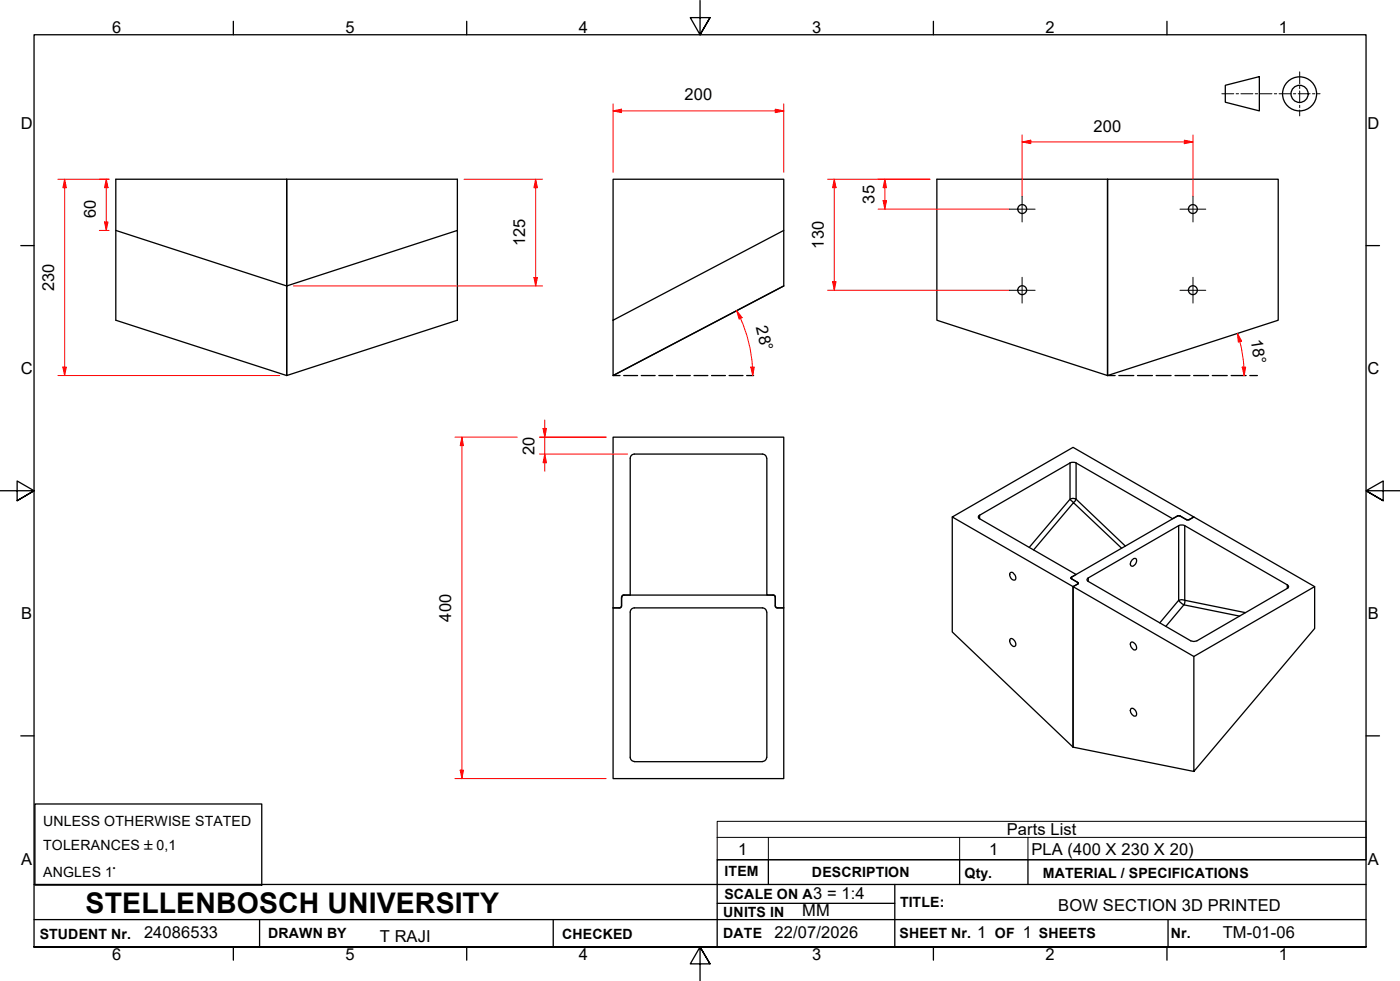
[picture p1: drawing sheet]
<svg xmlns="http://www.w3.org/2000/svg" width="410mm" height="287mm" viewBox="0 0 410 287" stroke-linecap="round" stroke-linejoin="round" font-family="sans-serif">
<!-- layer: Visible Edges(ISO) -->
<g fill="none" stroke="#000" stroke-width=".38">
<path d="M33.9 52.5h50v57.4l-50-16.2zM179.5 52.5h50v15l-50 26.2zM274.3 52.5h50v57.4l-50-16.2zM324.3 52.5h50v41.2l-50 16.2zM33.9 67.5l50 16.2v-31.2h50v15M229.5 67.5v16.2M83.9 83.7l50-16.2v26.2l-50 16.2zM229.5 83.7l-50 26.2v-16.2M229.5 83.7l-50 26.2M185.7 132.9h37.5a1.24 1.24 0 0 1 1.3 1.3v40h2M185.8 132.9a1.24 1.24 0 0 0-1.3 1.3v40M278.8 151.3l35.4-20.3 35.4 20.3-1.9 .9-2.2-1.2h-.6l-1.6 .8-28.8-16.5-1.2 .2-26.7 15.5v.7l28.5 16.5-1.6 1 2.2 1.4-.2 .4-1.3 .7z"/>
<path d="M278.8 151.3v33.7l35.4 33.7M179.5 177.9v-49.9h50v49.9h-1.7M179.5 177.9h2M182 177.2l-.2 .5-.5 .2M182 174.7v2.8l-.5 .4M182.5 174.2h43.8l.5 .2 .2 .5M182.5 174.2l-.4 .5M182.8 174.2l-.5 .2-.2 .5M185.7 177.9h37.5a1.24 1.24 0 0 1 1.3 1.3v42.5M185.8 177.9a1.24 1.24 0 0 0-1.3 1.3v42.5M226.5 174.2l.5 .5M227 174.7l.1 3 .4 .2h2v50h-50v-50"/>
<path d="M227 177.2l.2 .5 .5 .2M295.9 167.6a1.37 1.37 0 0 1 1.3 .7 1.37 1.37 0 0 1-.1 1.5 1.46 1.46 0 0 1-1.2-2.2zM313.6 169.2v.2M314.2 171.7l1.6-1-2.1-1.3v-.4l31.3-18 .7 .1 1.9 1.1h.6l1.4-.9 35.3 20.4M314.2 171.7v47M315.7 170.7v.2M318.6 169.2l26.5-15.3 1.2-.2 30.6 17.5 .4 .5-.1 .4-26.7 15.5-.9 .2-.9-.2-30.1-17.4-.3-.5zM331.5 163.9a.72 .72 0 0 1 1-.4 .72 .72 0 0 1 .2 1 1.02 1.02 0 0 1-.5 1 1.02 1.02 0 0 1-1.2-.1l.1-.9zM295.9 187a1.52 1.52 0 0 1 1.3 2.1 1.35 1.35 0 0 1-1.5-1.6zM331.1 188.1a1.31 1.31 0 0 1 1.7 1.4 .68 .68 0 0 1-.5 .8 .68 .68 0 0 1-.8-.5l-.4-.6zM349.6 192.2l-35.4-20.5v47M314.2 218.7l35.4 7.1v-33.6l35.3-20.5v12.3l-35.3 41.8"/>
<path d="M331.3 207.3a1.55 1.55 0 0 1 1.3 2.3 1.46 1.46 0 0 1-1.3-2.3zM184.5 221.7a1.24 1.24 0 0 0 1.3 1.2M185.7 223h37.6M224.5 221.7a1.24 1.24 0 0 1-1.3 1.2"/>
<circle cx="299.3" cy="61.2" r="1.3"/>
<circle cx="349.3" cy="61.2" r="1.3"/>
<circle cx="299.3" cy="84.9" r="1.3"/>
<circle cx="349.3" cy="84.9" r="1.3"/>
</g>
<!-- layer: Visible Tangent Edges(ISO) -->
<g fill="none" stroke="#000" stroke-width=".38">
<path d="M313.3 135.5v10.6l-11.9 14.1M315.1 135.5v10.6l14.4 13.7M286.8 150.8v1M313.3 146.1l.9-.2 .9 .2-.8 1zM344.8 151v.1M345.1 153.9v21.8l-5.5 6.6M345.5 151v.1M346.9 153.9v21.8l17.8 3.6M313.7 169v.1M315.6 170.5v.1M318.6 169.2v1M328.4 160.5l-14.1-13.4-11.7 13.9"/>
<path d="M345.1 175.7l.9-.2a.74 .74 0 0 1 .9 .3 .74 .74 0 0 1-.1 .9l-.2 .4-.4-.3zM376.9 171.2v1M363 180.4l-16.4-3.3-5.2 6.2"/>
</g>
<!-- layer: Symbols(ISO) -->
<path d="M210 245.1v-4.7h190v4.7M210 245.1v6.6h190v-6.6M210 245.1h190M225 245.1v6.6M281 245.1v6.6M301 245.1v6.6" fill="none" stroke="#000" stroke-width=".29"/>
<!-- layer: Border_0 -->
<g fill="none" stroke="#000" stroke-width=".38">
<path d="M68.3 6.2v4M136.7 6.2v4M205 .1v10.1l-2.9-5h5.8l-2.9 5 2.9-5M273.3 6.2v4M341.7 6.2v4M6.1 71.9h3.9M400 71.9h3.9M0 143.7h10l-5-2.9v5.8l5-2.9-5 2.9M410 143.7h-10l5-2.9v5.8l-5-2.9 5 2.9M6.1 215.4h3.9M400 215.4h3.9M10 277.2v-267h390v267h-390h390"/>
<path d="M68.3 277.2v3.9M136.7 277.2v3.9M273.3 277.2v3.9M341.7 277.2v3.9M207.9 282.1l-2.9-4.9 2.9 4.9h-5.8l2.9-4.9v10"/>
</g>
<!-- layer: Sketch Geometry(ISO) -->
<g fill="none" stroke="#000" stroke-width=".38">
<path d="M358.8 25l9.9-2.6v10.1l-9.9-2.6zM179.5 109.9h2M182.6 109.9h4.1M187.8 109.9h4M192.9 109.9h4.1M198.1 109.9h4M203.2 109.9h4.1M208.3 109.9h4.1M213.5 109.9h4.1M218.6 109.9h2.1M324.3 109.9h2.2M327.6 109.9h4.4"/>
<path d="M333.1 109.9h4.3M338.5 109.9h4.4M344 109.9h4.4M349.5 109.9h4.4M355 109.9h4.3M360.5 109.9h4.4M366 109.9h2.2M10.2 235.3h66.4v23.8h-66.4zM10 258.9h390M225 251.7v7.2M262 258.9v18.3M281 251.7v7.2"/>
<path d="M301 251.7v7.2M400 251.7h-190v25.5M10 277.2h390M10 269.2h390M76 269.2v8M162 269.2v8M210 264.4h52M342 269.2v8"/>
<circle cx="380.5" cy="27.5" r="5"/>
<circle cx="380.5" cy="27.5" r="2.51"/>
</g>
<g fill="none" stroke="#000" stroke-width=".29">
<path d="M357.8 27.4h3.5M361.9 27.4h.7M363.3 27.4h3.5M367.5 27.4h.7M368.9 27.4h3.5M373.1 27.4h.7M374.5 27.4h3.5M378.7 27.4h.7M380.1 27.4h3.5M380.6 21v3.5M380.6 25.2v.7M380.6 26.6v3.5"/>
<path d="M380.6 30.8v.7M380.6 32.2v1.7M384.3 27.4h.7M385.7 27.4h.8"/>
</g>
<!-- layer: Dimensions(ISO) -->
<path d="M31.1 52.5v2.4" fill="none" stroke="#f00" stroke-width=".29"/>
<path d="M31.1 52.5l.5 2.4h-1z" fill="#f00"/>
<path d="M31.1 52.5l.5 2.4h-1zM31.1 65v2.5" fill="none" stroke="#f00" stroke-width=".29"/>
<path d="M30.6 65h1l-.5 2.5z" fill="#f00"/>
<path d="M18.9 52.5v2.4M29.1 52.5h2.8M31.1 54.9v10.1M29.1 67.5h2.8M30.6 65h1l-.5 2.5z" fill="none" stroke="#f00" stroke-width=".29"/>
<path d="M18.9 52.5l.5 2.4h-1z" fill="#f00"/>
<path d="M18.9 52.5l.5 2.4h-1zM18.9 107.5v2.4" fill="none" stroke="#f00" stroke-width=".29"/>
<path d="M18.4 107.5h1l-.5 2.4z" fill="#f00"/>
<path d="M17 52.5h14.9M18.9 54.9v52.6M156.8 52.5v2.4M17 109.9h64.9M18.4 107.5h1l-.5 2.4z" fill="none" stroke="#f00" stroke-width=".29"/>
<path d="M156.8 52.5l.6 2.4h-1.1z" fill="#f00"/>
<path d="M156.8 52.5l.6 2.4h-1.1zM156.8 81.2v2.5" fill="none" stroke="#f00" stroke-width=".29"/>
<path d="M156.3 81.2h1.1l-.6 2.5z" fill="#f00"/>
<path d="M179.5 32.5h2.5M135.9 52.5h23M156.8 54.9v26.3M85.9 83.7h73M156.3 81.2h1.1l-.6 2.5z" fill="none" stroke="#f00" stroke-width=".29"/>
<path d="M179.5 32.5l2.5-.5v1z" fill="#f00"/>
<path d="M179.5 32.5l2.5-.5v1zM227 32.5h2.5" fill="none" stroke="#f00" stroke-width=".29"/>
<path d="M227 32l2.5 .5-2.5 .5z" fill="#f00"/>
<path d="M179.5 30.4v20M182 32.5h45M227 32l2.5 .5-2.5 .5zM229.5 30.4v20M259.1 52.5v2.4" fill="none" stroke="#f00" stroke-width=".29"/>
<path d="M259.1 52.5l.5 2.4h-1z" fill="#f00"/>
<path d="M259.1 52.5l.5 2.4h-1zM259.1 58.7v2.5" fill="none" stroke="#f00" stroke-width=".29"/>
<path d="M258.6 58.7h1l-.5 2.5z" fill="#f00"/>
<path d="M244.3 52.5v2.4M257.1 52.5h15.2M258.6 58.7h1l-.5 2.5zM259.1 54.9v3.8M257.1 61.2h38.4" fill="none" stroke="#f00" stroke-width=".29"/>
<path d="M244.3 52.5l.5 2.4h-1z" fill="#f00"/>
<path d="M244.3 52.5l.5 2.4h-1zM244.3 82.4v2.6" fill="none" stroke="#f00" stroke-width=".29"/>
<path d="M243.8 82.4h1l-.5 2.6z" fill="#f00"/>
<path d="M242.3 52.5h30M244.3 54.9v27.5M242.3 85h53.2M243.8 82.4h1l-.5 2.6zM135.3 128v2.4" fill="none" stroke="#f00" stroke-width=".29"/>
<path d="M135.3 128l.4 2.4h-1z" fill="#f00"/>
<path d="M135.3 128l.4 2.4h-1zM135.3 225.4v2.5" fill="none" stroke="#f00" stroke-width=".29"/>
<path d="M134.7 225.4h1l-.4 2.5z" fill="#f00"/>
<path d="M133.2 128h18.2M135.3 130.4v95M158 128h19.5M159.5 125.4v2.6M133.2 227.9h44.3M134.7 225.4h1l-.4 2.5z" fill="none" stroke="#f00" stroke-width=".29"/>
<path d="M159 125.4h1l-.5 2.6z" fill="#f00"/>
<path d="M159 125.4h1l-.5 2.6zM159.5 132.9v2.6" fill="none" stroke="#f00" stroke-width=".29"/>
<path d="M159.5 132.9l.5 2.6h-1z" fill="#f00"/>
<path d="M299.3 41.5h2.5M158 128h19.5M158 132.9h25.8M159.5 132.9l.5 2.6h-1zM159.5 123v2.4M159.5 128v4.9M159.5 135.5v2.4" fill="none" stroke="#f00" stroke-width=".29"/>
<path d="M299.3 41.5l2.5-.5v1.1z" fill="#f00"/>
<path d="M299.3 41.5l2.5-.5v1.1zM346.8 41.5h2.5" fill="none" stroke="#f00" stroke-width=".29"/>
<path d="M346.8 41l2.5 .5-2.5 .6z" fill="#f00"/>
<path d="M299.3 39.5v17.9M349.3 39.5v17.9M301.8 41.5h45M346.8 41l2.5 .5-2.5 .6zM215.7 90.9l1.2 2.3" fill="none" stroke="#f00" stroke-width=".29"/>
<!-- layer: Center Mark(ISO) -->
<path d="M299.3 57.4v7.6M349.3 57.4v7.6M295.5 61.2h7.6M345.5 61.2h7.6M295.5 85h7.6M299.3 81.2v7.5M345.5 85h7.6M349.3 81.2v7.5" fill="none" stroke="#000" stroke-width=".29"/>
<!-- layer: Dimensions(ISO) -->
<path d="M215.7 90.9l1.6 2.1-.9 .4z" fill="#f00"/>
<path d="M215.7 90.9l1.6 2.1-.9 .4zM220.3 107.5l.1 2.4" fill="none" stroke="#f00" stroke-width=".29"/>
<path d="M219.8 107.5h1.1l-.5 2.4z" fill="#f00"/>
<path d="M216.8 93.2a40.9 40.9 0 0 1 3.5 14.3M362.3 97.6l.7 2.4M219.8 107.5h1.1l-.5 2.4z" fill="none" stroke="#f00" stroke-width=".29"/>
<path d="M362.3 97.6l1.2 2.2-.9 .4z" fill="#f00"/>
<path d="M362.3 97.6l1.2 2.2-.9 .4zM364.2 107.5l.1 2.4" fill="none" stroke="#f00" stroke-width=".29"/>
<path d="M363.7 107.5h1l-.4 2.4z" fill="#f00"/>
<path d="M363 100l.7 3.3 .5 4.2M363.7 107.5h1l-.4 2.4z" fill="none" stroke="#f00" stroke-width=".29"/>
<text font-size="8.3" x="25.1" y="267.2">STELLENBOSCH UNIVERSITY</text>
<g font-size="4.8">
<text x="32.8" y="9.7">6</text>
<text x="101.2" y="9.7">5</text>
<text x="169.5" y="9.7">4</text>
<text x="237.8" y="9.7">3</text>
<text x="306.1" y="9.7">2</text>
<text x="374.5" y="9.7">1</text>
<text x="200.4" y="29.4">200</text>
<text x="6.1" y="37.8">D</text>
<text x="320.2" y="38.5">200</text>
<text x="400.4" y="37.8">D</text>
<text x="256" y="59.6" transform="rotate(-90 256 59.6)">35</text>
<text x="28.1" y="63.8" transform="rotate(-90 28.1 63.8)">60</text>
<text x="153.8" y="72.2" transform="rotate(-90 153.8 72.2)">125</text>
<text x="241.2" y="72.8" transform="rotate(-90 241.2 72.8)">130</text>
<text x="15.9" y="85.3" transform="rotate(-90 15.9 85.3)">230</text>
<text x="221.3" y="95.8" transform="rotate(76 221.3 95.8)">28°</text>
<text x="366.3" y="99.6" transform="rotate(81 366.3 99.6)">18°</text>
<text x="6.1" y="109.6">C</text>
<text x="400.4" y="109.6">C</text>
<text x="156.5" y="133.2" transform="rotate(-90 156.5 133.2)">20</text>
<text x="6.2" y="181.3">B</text>
<text x="132.1" y="182" transform="rotate(-90 132.1 182)">400</text>
<text x="400.5" y="181.3">B</text>
<text x="294.8" y="244.5">Parts List</text>
<text x="216.2" y="250.1">1</text>
<text x="289.6" y="250.1">1</text>
<text x="302" y="250.2">PLA (400 X 230 X 20)</text>
<text x="6.2" y="253.1">A</text>
<text x="400.5" y="253.1">A</text>
<text x="238.1" y="263.2">3 = 1:4</text>
<text x="234.9" y="268.2">MM</text>
<text x="309.9" y="266.7">BOW SECTION 3D PRINTED</text>
<text x="42.2" y="274.5">24086533</text>
<text x="111.2" y="275.7">T RAJI</text>
<text x="226.8" y="274.5">22/07/2026</text>
<text x="286.1" y="274.5">1</text>
<text x="299.5" y="274.7">1</text>
<text x="358" y="274.7">TM-01-06</text>
<text x="32.8" y="281.1">6</text>
<text x="101.2" y="281.1">5</text>
<text x="169.5" y="281.1">4</text>
<text x="237.8" y="281.1">3</text>
<text x="306.1" y="281.1">2</text>
<text x="374.5" y="281.1">1</text>
</g>
<g font-size="4.1">
<text x="12.6" y="241.7">UNLESS OTHERWISE STATED</text>
<text x="12.6" y="248.7">TOLERANCES ±0,1</text>
<text x="12.6" y="256.8">ANGLES 1°</text>
<text x="212.2" y="256.5">ITEM</text>
<text x="237.7" y="256.7">DESCRIPTION</text>
<text x="282.4" y="256.9">Qty.</text>
<text x="305.4" y="256.9">MATERIAL / SPECIFICATIONS</text>
<text x="212.1" y="263">SCALE ON A</text>
<text x="211.8" y="268.4">UNITS IN</text>
<text x="263.5" y="265.6">TITLE:</text>
<text x="11.6" y="274.8">STUDENT Nr.</text>
<text x="78.5" y="274.6">DRAWN BY</text>
<text x="164.6" y="274.8">CHECKED</text>
<text x="211.8" y="274.6">DATE</text>
<text x="263.4" y="274.6">SHEET Nr.</text>
<text x="291.3" y="274.6">OF</text>
<text x="304.2" y="274.6">SHEETS</text>
<text x="342.8" y="274.5">Nr.</text>
</g>
</svg>
